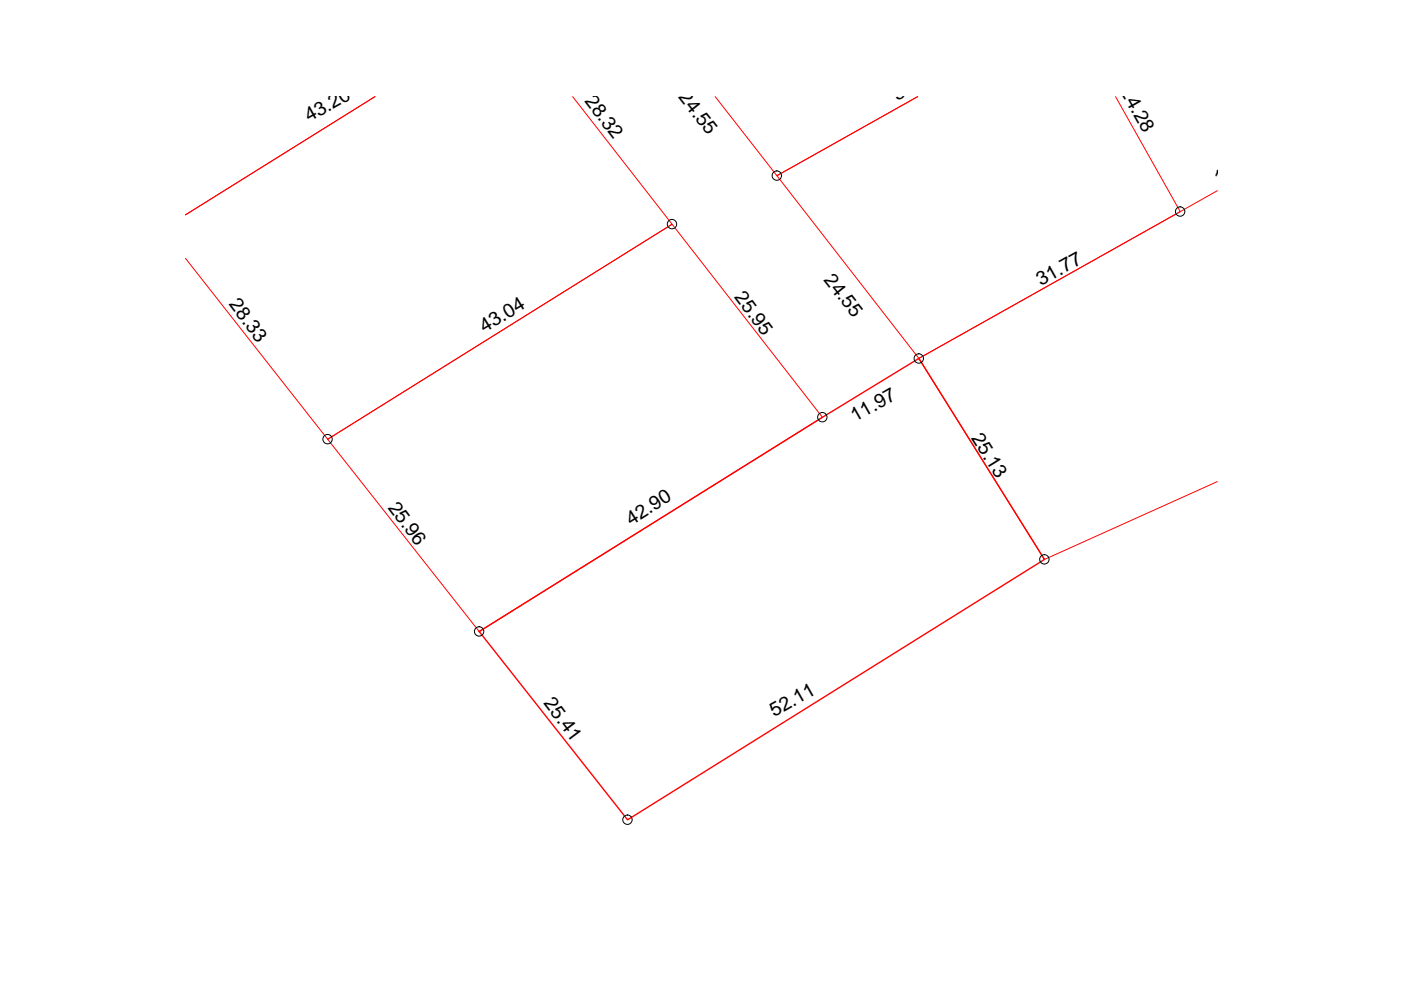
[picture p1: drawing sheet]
<svg xmlns="http://www.w3.org/2000/svg" width="297mm" height="210mm" viewBox="0 0 297 210" stroke-linecap="round" stroke-linejoin="round" font-family="sans-serif">
<path d="M101.6 133.9l72.8-45.4 20.4-12.5 26.6 42.6-88.3 55.2z" fill="none" stroke="#f00" stroke-width=".3"/>
<path d="M79.5 20.5l-40.2 25.1M121.4 20.5l21.1 27-73 45.6-30.2-38.3M151.6 20.5l13.1 16.8 29.9-16.8-29.9 16.8 30.1 38.7 55.4-31.1-13.7-24.4M258.1 40.4l-63.3 35.6 26.6 42.6 36.7-16.5M69.5 93.1l73-45.6 31.9 41-72.8 45.4z" fill="none" stroke="#f00" stroke-width=".21"/>
<g fill="none" stroke="#000" stroke-width=".21">
<circle cx="164.7" cy="37.2" r=".99"/>
<circle cx="142.5" cy="47.5" r=".99"/>
<circle cx="250.2" cy="44.9" r=".99"/>
<circle cx="194.8" cy="76" r=".99"/>
<circle cx="69.4" cy="93.1" r=".99"/>
<circle cx="174.3" cy="88.5" r=".99"/>
<circle cx="221.4" cy="118.6" r=".99"/>
<circle cx="101.6" cy="133.9" r=".99"/>
<circle cx="133" cy="173.8" r=".99"/>
</g>
<g font-size="4.1">
<text x="123.9" y="21.4" transform="rotate(53 123.9 21.4)">28.32</text>
<text x="143.7" y="20.7" transform="rotate(52 143.7 20.7)">24.55</text>
<text x="190.2" y="21.5" transform="rotate(-29 190.2 21.5)">35.41</text>
<text x="237.4" y="19.3" transform="rotate(61 237.4 19.3)">24.28</text>
<text x="65.6" y="26" transform="rotate(-29 65.6 26)">43.20</text>
<text x="258.4" y="39.2" transform="rotate(-30 258.4 39.2)">14.01</text>
<text x="174.5" y="59.4" transform="rotate(52 174.5 59.4)">24.55</text>
<text x="48.4" y="64.5" transform="rotate(53 48.4 64.5)">28.33</text>
<text x="155.6" y="63" transform="rotate(53 155.6 63)">25.95</text>
<text x="220.7" y="60.7" transform="rotate(-29 220.7 60.7)">31.77</text>
<text x="102.7" y="70.6" transform="rotate(-31 102.7 70.6)">43.04</text>
<text x="181.3" y="89.6" transform="rotate(-30 181.3 89.6)">11.97</text>
<text x="205.9" y="92.9" transform="rotate(58 205.9 92.9)">25.13</text>
<text x="82.1" y="107.6" transform="rotate(53 82.1 107.6)">25.96</text>
<text x="133.8" y="111.5" transform="rotate(-32 133.8 111.5)">42.90</text>
<text x="115.1" y="149.1" transform="rotate(53 115.1 149.1)">25.41</text>
<text x="164.2" y="152.1" transform="rotate(-30 164.2 152.1)">52.11</text>
</g>
</svg>
